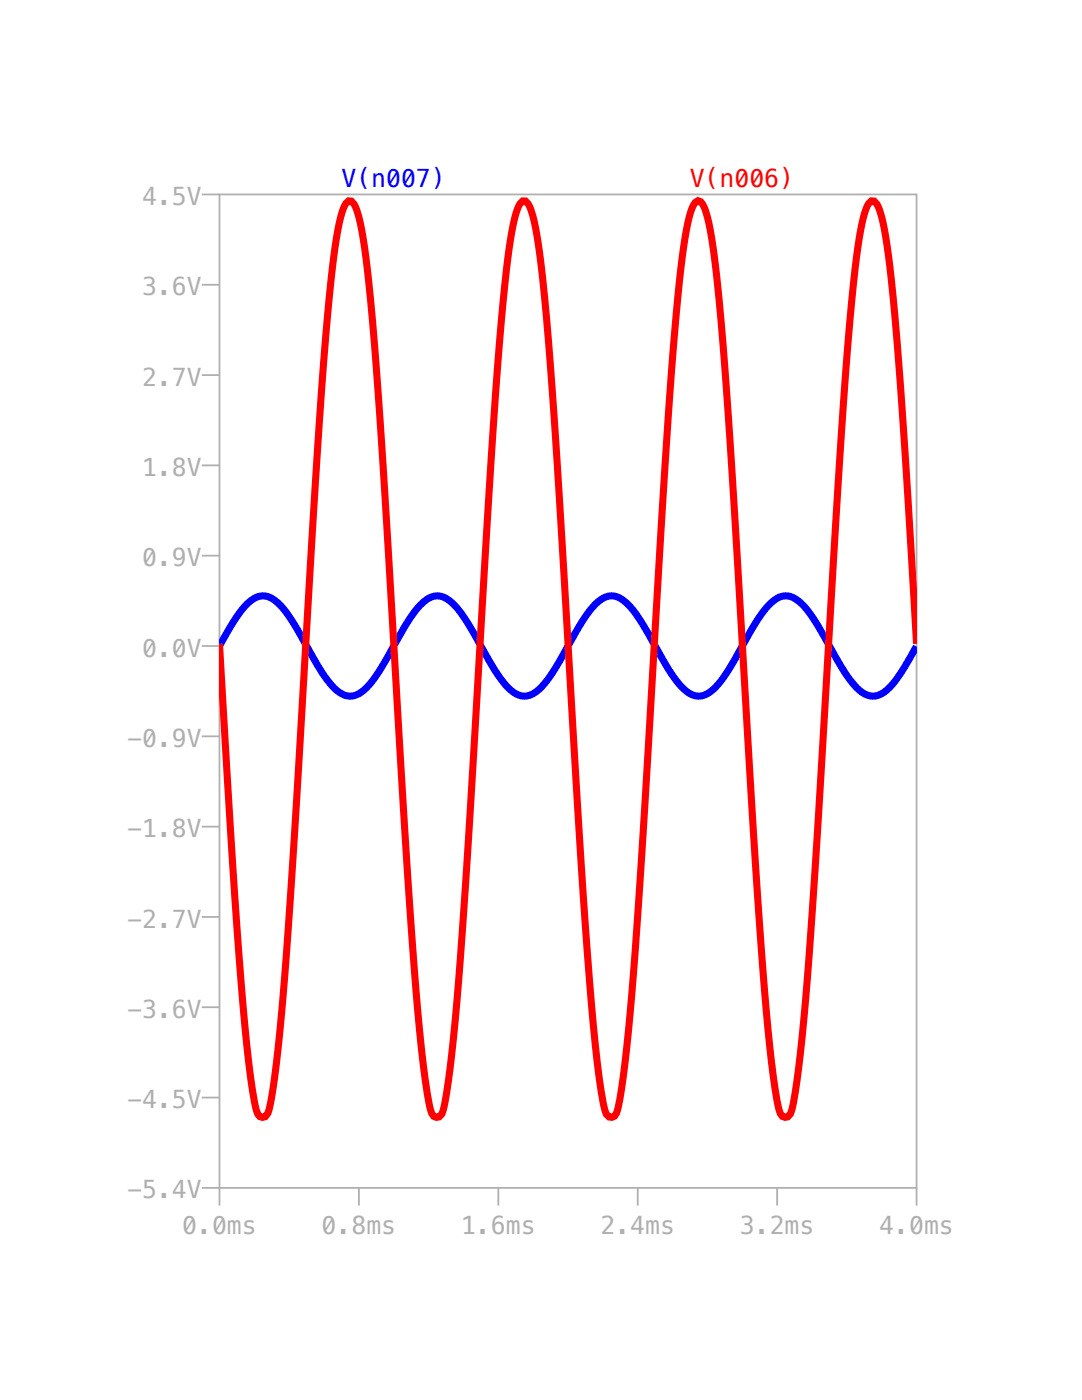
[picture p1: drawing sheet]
<svg xmlns="http://www.w3.org/2000/svg" width="216mm" height="279mm" viewBox="0 0 216 279" stroke-linecap="round" stroke-linejoin="round" font-family="sans-serif">
<g fill="none" stroke="#afafaf" stroke-width=".35">
<path d="M40.3 38.8h3.5M43.8 38.8h139.1v198.3h-139.1zM40.3 56.8h3.5M40.3 74.9h3.5M40.3 92.9h3.5M40.3 110.9h3.5M40.3 128.9h3.5M40.3 146.9h3.5M40.3 165h3.5M40.3 183h3.5M40.3 219h3.5M40.3 201h3.5"/>
<path d="M40.3 237.1h3.5v3.5M71.6 237.1v3.5M99.4 237.1v3.5M127.3 237.1v3.5M155.1 237.1v3.5M182.9 237.1v3.5"/>
</g>
<path d="M43.8 128.9l1.8-3.2a23.2 23.2 0 0 1 4.4-5.8 3.7 3.7 0 0 1 5.5 .4 39.4 39.4 0 0 1 5.6 8.6l1.8 3.1a21.9 21.9 0 0 0 4.8 6.1 3.6 3.6 0 0 0 5-.4 36 36 0 0 0 5.8-8.7l2.3-4a19.4 19.4 0 0 1 4.4-5.4 3.5 3.5 0 0 1 4.6 .3 28.9 28.9 0 0 1 5.4 7.7l2.4 4.3a22.4 22.4 0 0 0 4.8 6.2 3.6 3.6 0 0 0 5-.4 35.2 35.2 0 0 0 5.9-8.6l1.9-3.4a23 23 0 0 1 4.4-5.8 3.7 3.7 0 0 1 5.4 .4 39.8 39.8 0 0 1 5.7 8.6l1.9 3.4a21.2 21.2 0 0 0 4.6 5.9 3.6 3.6 0 0 0 5.1-.6 36.4 36.4 0 0 0 5.8-8.6l1.9-3.4a23.4 23.4 0 0 1 4.3-5.7 3.7 3.7 0 0 1 5.4 .4 37 37 0 0 1 5.5 8l2 3.7a22.1 22.1 0 0 0 4.8 6.1 3.6 3.6 0 0 0 5-.4 34.1 34.1 0 0 0 5.6-8.2l.2-.5" fill="none" stroke="#00f" stroke-width="1.4" stroke-linecap="butt"/>
<path d="M43.8 128.5l1.8 30.8a999.1 999.1 0 0 0 4.4 55.7l1 6.1a1.89 1.89 0 0 0 1.4 1.9l.5-.1 .6-.8a129.3 129.3 0 0 0 2.6-19.3 2863.9 2863.9 0 0 0 5-76.6 1895.3 1895.3 0 0 1 4.9-69.7 74.9 74.9 0 0 1 2.5-14.8l.5-1.1 .6-.5h.5a5.8 5.8 0 0 1 1.5 3.2 116.5 116.5 0 0 1 2.3 16.3 2927.6 2927.6 0 0 1 5.7 87l1.2 19.6a845.3 845.3 0 0 0 4.1 49.3l.7 4.7a6.4 6.4 0 0 0 .9 2.6l.6 .2 .5-.1a4.8 4.8 0 0 0 1.2-2.7 345.7 345.7 0 0 0 3.4-33.8l1.6-24.1 2.1-35.4a1950.4 1950.4 0 0 1 4.8-70 79.1 79.1 0 0 1 2.5-15.1l.6-1.1 .5-.6h.5a5.3 5.3 0 0 1 1.5 3 110.8 110.8 0 0 1 2.3 16 2913.6 2913.6 0 0 1 5.9 89.1l.7 11.4a986.6 986.6 0 0 0 4.4 55.5l1 6.1a1.72 1.72 0 0 0 1.5 1.8l.5-.2 .4-.7a133.2 133.2 0 0 0 2.7-19.5 2828.4 2828.4 0 0 0 4.9-74.4 2197.7 2197.7 0 0 1 4.7-69.2 103.1 103.1 0 0 1 2.5-16.6 3.6 3.6 0 0 1 1.5-2.4 2.55 2.55 0 0 1 1.5 2 76 76 0 0 1 2.3 13.8 1930.4 1930.4 0 0 1 4.9 70.1l.4 8.2a2062.9 2062.9 0 0 0 5.2 74.9l1.1 8.4 .5 2.9 .5 1.9 .4 .6 .6 .2 .5-.1 .5-.6 .4-1.4a273 273 0 0 0 3.3-30l1.7-23.9 2.1-35.8a2417.3 2417.3 0 0 1 4.8-71.3 109.7 109.7 0 0 1 2.5-17.4 4.4 4.4 0 0 1 1.4-2.4h.5l.6 .6a33.2 33.2 0 0 1 2.3 10.2 1102.7 1102.7 0 0 1 4.6 60.5l1 17.1" fill="none" stroke="#f00" stroke-width="1.4" stroke-linecap="butt"/>
<g font-size="4.9" fill="#afafaf">
<text x="28.4" y="40.9">4.5V</text>
<text x="28.4" y="58.9">3.6V</text>
<text x="28.4" y="77">2.7V</text>
<text x="28.4" y="95">1.8V</text>
<text x="28.4" y="113">0.9V</text>
<text x="28.4" y="131">0.0V</text>
<text x="25.4" y="149.1">-0.9V</text>
<text x="25.4" y="167.1">-1.8V</text>
<text x="25.4" y="185.1">-2.7V</text>
<text x="25.4" y="203.1">-3.6V</text>
<text x="25.4" y="221.2">-4.5V</text>
<text x="25.4" y="239.2">-5.4V</text>
<text x="36.4" y="246.2">0.0ms</text>
<text x="64.2" y="246.2">0.8ms</text>
<text x="92" y="246.2">1.6ms</text>
<text x="119.8" y="246.2">2.4ms</text>
<text x="147.6" y="246.2">3.2ms</text>
<text x="175.5" y="246.2">4.0ms</text>
</g>
<text font-size="4.9" fill="#00f" x="68.1" y="37.4">V(n007)</text>
<text font-size="4.9" fill="#f00" x="137.6" y="37.4">V(n006)</text>
</svg>
